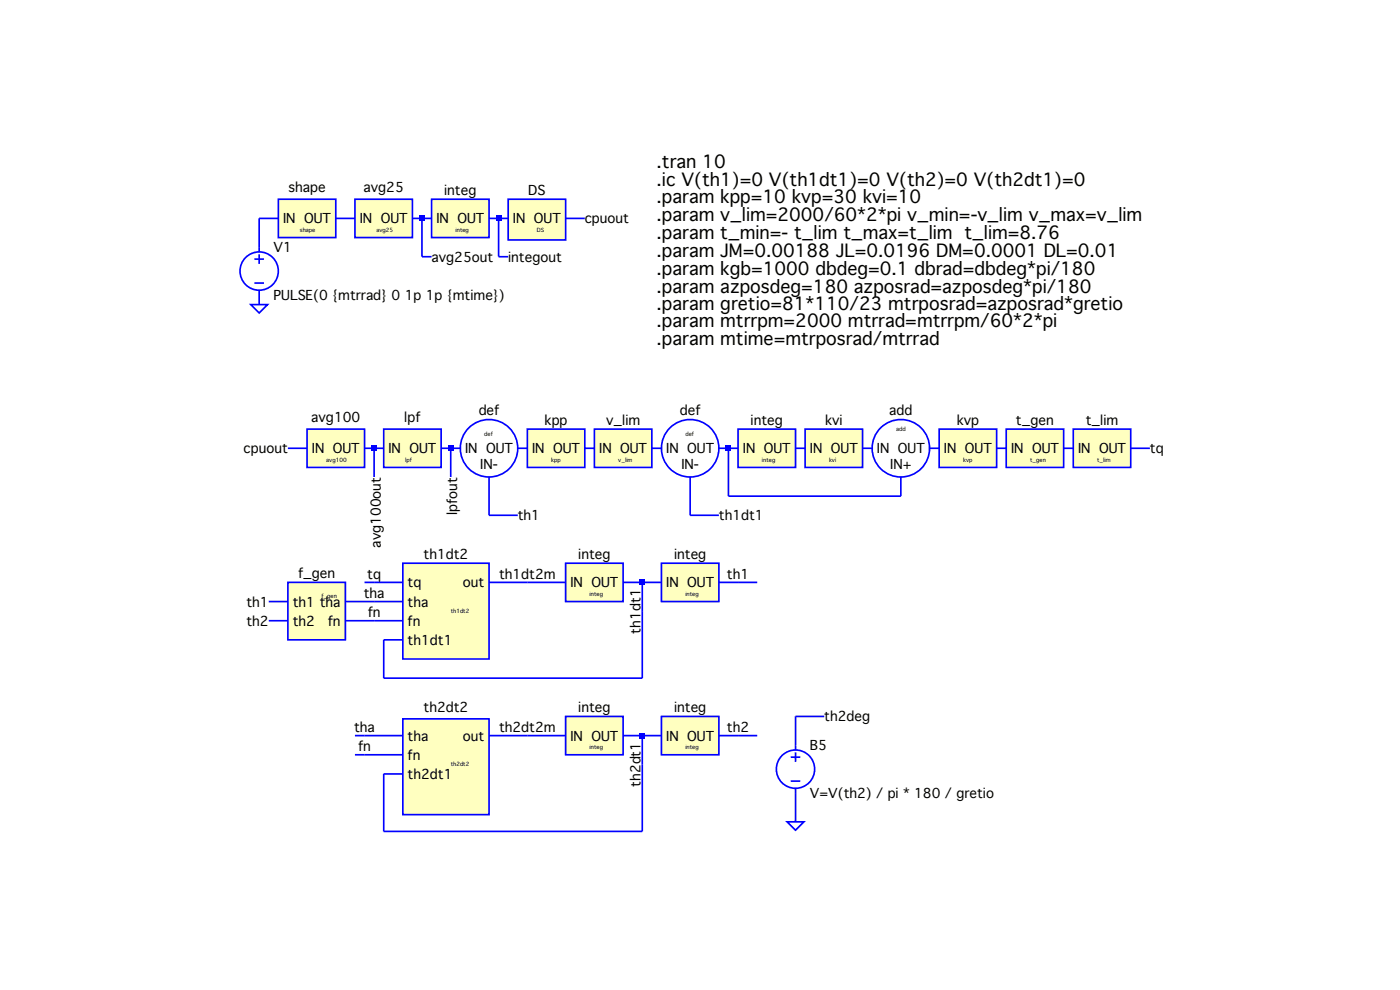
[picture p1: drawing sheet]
Version 4
SHEET 1 1588 1200
WIRE -384 -112 -416 -112
WIRE -256 -112 -288 -112
WIRE -144 -112 -160 -112
WIRE -128 -112 -144 -112
WIRE -16 -112 -32 -112
WIRE 0 -112 -16 -112
WIRE 128 -112 96 -112
WIRE -416 -64 -416 -112
WIRE -144 -48 -144 -112
WIRE -128 -48 -144 -48
WIRE -16 -48 -16 -112
WIRE 0 -48 -16 -48
WIRE -416 32 -416 16
WIRE -336 272 -368 272
WIRE -224 272 -240 272
WIRE -208 272 -224 272
WIRE -96 272 -112 272
WIRE -80 272 -96 272
WIRE 32 272 16 272
WIRE 144 272 128 272
WIRE 256 272 240 272
WIRE 368 272 352 272
WIRE 384 272 368 272
WIRE 496 272 480 272
WIRE 608 272 592 272
WIRE 720 272 704 272
WIRE 832 272 816 272
WIRE 944 272 928 272
WIRE 1072 272 1040 272
WIRE -224 320 -224 272
WIRE -96 320 -96 272
WIRE 368 352 368 272
WIRE 656 352 656 320
WIRE 656 352 368 352
WIRE -32 384 -32 320
WIRE 16 384 -32 384
WIRE 304 384 304 320
WIRE 352 384 304 384
WIRE -224 496 -240 496
WIRE -176 496 -224 496
WIRE 32 496 -32 496
WIRE 96 496 32 496
WIRE 224 496 192 496
WIRE 256 496 224 496
WIRE 384 496 352 496
WIRE 416 496 384 496
WIRE -368 528 -400 528
WIRE -224 528 -272 528
WIRE -176 528 -224 528
WIRE 224 544 224 496
WIRE -368 560 -400 560
WIRE -224 560 -272 560
WIRE -176 560 -224 560
WIRE -176 592 -208 592
WIRE -208 656 -208 592
WIRE 224 656 224 544
WIRE 224 656 -208 656
WIRE 528 720 480 720
WIRE -240 752 -256 752
WIRE -176 752 -240 752
WIRE 32 752 -32 752
WIRE 96 752 32 752
WIRE 224 752 192 752
WIRE 256 752 224 752
WIRE 384 752 352 752
WIRE 416 752 384 752
WIRE 480 768 480 720
WIRE -240 784 -256 784
WIRE -176 784 -240 784
WIRE 224 800 224 752
WIRE -176 816 -208 816
WIRE 480 896 480 848
WIRE -208 912 -208 816
WIRE 224 912 224 800
WIRE 224 912 -208 912
FLAG -416 32 0
FLAG 16 384 th1
FLAG 352 384 th1dt1
FLAG 480 896 0
FLAG 528 720 th2deg
FLAG -224 528 tha
FLAG -224 560 fn
FLAG -224 496 tq
FLAG 32 496 th1dt2m
FLAG -240 752 tha
FLAG -240 784 fn
FLAG 32 752 th2dt2m
FLAG 384 496 th1
FLAG 384 752 th2
FLAG 224 544 th1dt1
FLAG 224 800 th2dt1
FLAG -400 528 th1
FLAG -400 560 th2
FLAG 128 -112 cpuout
FLAG -368 272 cpuout
FLAG 1072 272 tq
FLAG 0 -48 integout
FLAG -224 320 avg100out
FLAG -96 320 lpfout
FLAG -128 -48 avg25out
SYMBOL voltage -416 -80 R0
SYMATTR InstName V1
SYMATTR Value PULSE(0 {mtrrad} 0 1p 1p {mtime})
SYMBOL bv 480 752 R0
SYMATTR InstName B5
SYMATTR Value V=V(th2) / pi * 180 / gretio
SYMBOL mysym/f_gen -320 544 R0
SYMATTR InstName U12
SYMBOL mysym/th1dt2 -128 512 R0
SYMATTR InstName U11
SYMBOL mysym/th2dt2 -128 768 R0
SYMATTR InstName U13
SYMBOL mysym/shape -336 -112 R0
WINDOW 38 -6 -1 Left 0
SYMATTR InstName U23
SYMBOL mysym/integ -80 -112 R0
SYMATTR InstName U21
SYMBOL mysym/DS 48 -112 R0
SYMATTR InstName U3
SYMBOL mysym/avg100 -288 272 R0
SYMATTR InstName U20
SYMBOL mysym/lpf -160 272 R0
SYMATTR InstName U19
SYMBOL add 656 272 R0
SYMATTR InstName U2
SYMBOL def -32 272 R0
SYMATTR InstName U1
SYMBOL def 304 272 R0
SYMATTR InstName U4
SYMBOL integ 144 496 R0
SYMATTR InstName U5
SYMBOL integ 304 496 R0
SYMATTR InstName U6
SYMBOL integ 144 752 R0
SYMATTR InstName U7
SYMBOL integ 304 752 R0
SYMATTR InstName U8
SYMBOL avg25 -208 -112 R0
SYMATTR InstName U9
SYMBOL kpp 80 272 R0
SYMATTR InstName U10
SYMBOL v_lim 192 272 R0
SYMATTR InstName U14
SYMBOL integ 432 272 R0
SYMATTR InstName U15
SYMBOL kvi 544 272 R0
SYMATTR InstName U16
SYMBOL kvp 768 272 R0
SYMATTR InstName U17
SYMBOL t_gen 880 272 R0
SYMATTR InstName U18
SYMBOL t_lim 992 272 R0
SYMATTR InstName U22
TEXT 248 -208 Left 3 !.tran 10\n.ic V(th1)=0 V(th1dt1)=0 V(th2)=0 V(th2dt1)=0   \n.param kpp=10 kvp=30 kvi=10\n.param v_lim=2000/60*2*pi v_min=-v_lim v_max=v_lim\n.param t_min=- t_lim t_max=t_lim  t_lim=8.76\n.param JM=0.00188 JL=0.0196 DM=0.0001 DL=0.01\n.param kgb=1000 dbdeg=0.1 dbrad=dbdeg*pi/180\n.param azposdeg=180 azposrad=azposdeg*pi/180\n.param gretio=81*110/23 mtrposrad=azposrad*gretio\n.param mtrrpm=2000 mtrrad=mtrrpm/60*2*pi\n.param mtime=mtrposrad/mtrrad
